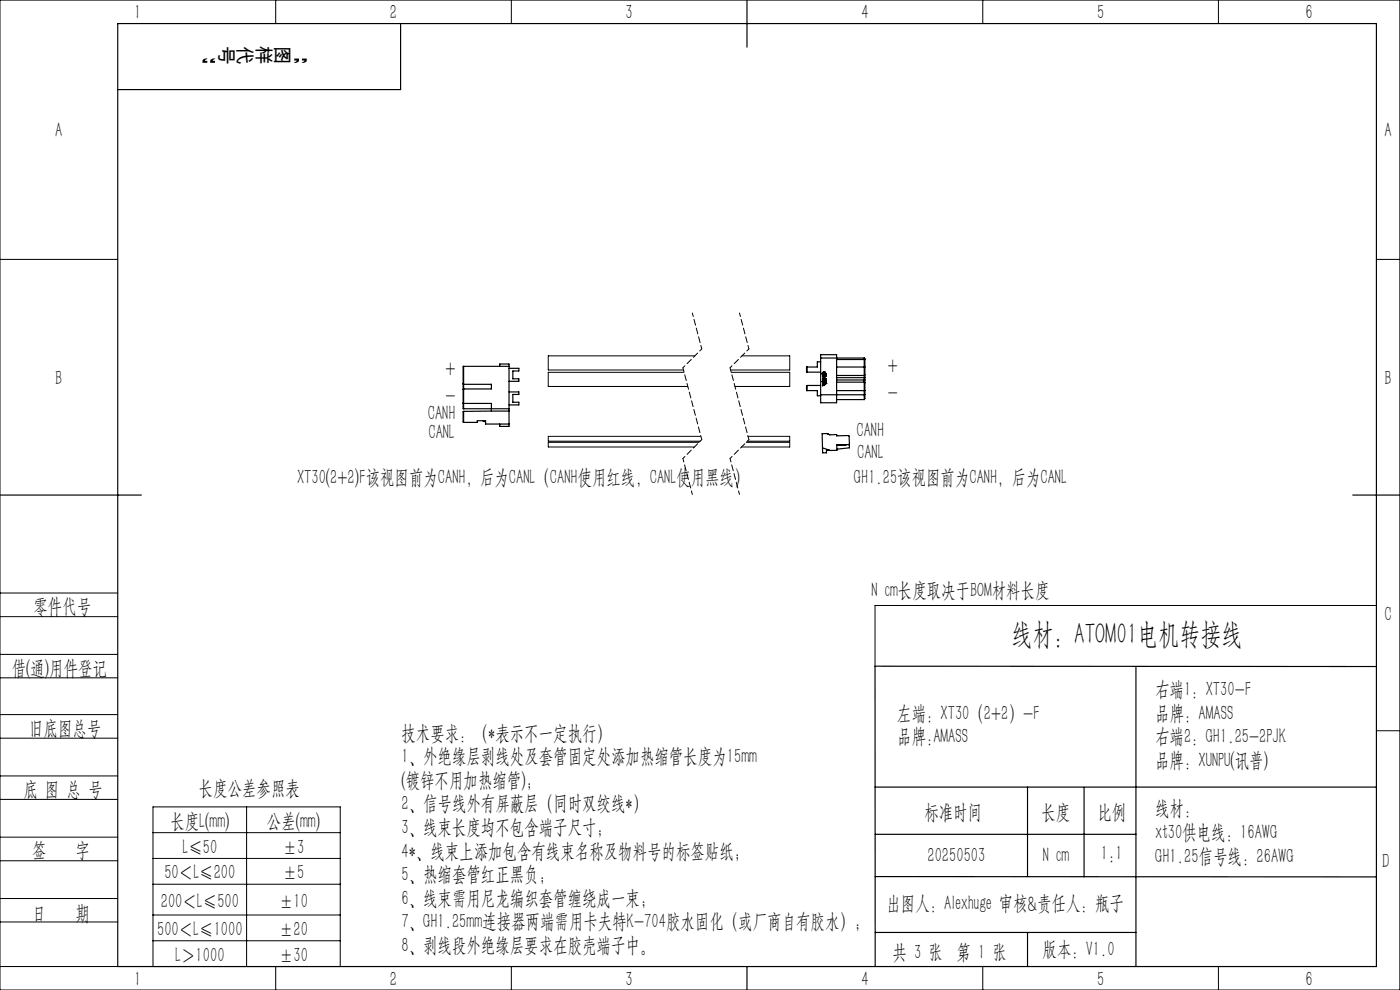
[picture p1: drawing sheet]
<svg xmlns="http://www.w3.org/2000/svg" width="297mm" height="210mm" viewBox="0 0 297 210" stroke-linecap="round" stroke-linejoin="round" font-family="sans-serif">
<g fill="none" stroke="#000" stroke-width=".21">
<path d="M0 0h297v210h-297zM58.5 0v5M108.5 0v5M208.5 0v5M258.5 0v5M0 55h25M292 55h5M145.1 79h-28.8v3h29.6M147.4 75.5h-31.1v3h28.7M155.1 79h12.4v3h-11.6M157.4 75.5h10.1v3h-12.5M148.3 93.8h-32v1h31"/>
<path d="M148.7 92.6h-32.4v1h32.3M158.3 93.8h9.2v1h-10.2M158.7 92.6h8.8v1h-8.9M0 138.8h25M0 125.8h25M0 130.8h25M292 128.4h-106.4v12.9M0 143.8h25M0 156.6h25M0 151.6h25M292 155h5M0 169.6h25"/>
<path d="M0 164.6h25M0 177.6h25M32.5 171.2h39.7v33.8h-39.7zM32.5 176.6h39.7M52.3 171.2v33.8M0 182.6h25M0 190.6h25M0 195.6h25M32.5 182.1h39.7M32.5 187.6h39.7M32.5 194.1h39.7M32.5 199.6h39.7"/>
<path d="M0 205h25M58.5 205v5M108.5 205v5M208.5 205v5M258.5 205v5"/>
</g>
<path d="M146.9 66.4l2 7.6M156.9 66.4l2 7.6M144.9 97.3l2 7.6M154.9 97.3l2 7.6" fill="none" stroke="#000" stroke-width=".21" stroke-dasharray="1.3 .6" stroke-dashoffset=".5"/>
<path d="M148.9 74l-4 4M158.9 74l-4 4M148.9 93.3l-4 4M158.9 93.3l-4 4" fill="none" stroke="#000" stroke-width=".21" stroke-dasharray="1.3 .6" stroke-dashoffset=".7"/>
<path d="M144.9 78l4 15.3M154.9 78l4 15.3" fill="none" stroke="#000" stroke-width=".21" stroke-dasharray="1.3 .6" stroke-dashoffset=".4"/>
<g fill="none" stroke="#000" stroke-width=".25">
<path d="M25 5h267v200h-267zM85 5v14h-60M158.5 0v10M98.4 77.7v9M98.4 77.7h9.6M106 77.7v-.5h2v13.2h-2v-.5M108 78.1h2.1v.6h-1.3v1.7h1.3v.5h-2.1M171.2 77.8v1.1M171.2 78.9h2.9M174.1 75.9v-.7h3.4v10.2h-3.4v-1.7M174.1 76.8h-.7v1h-2.3l.1 1.1M174.1 75.9h9.2"/>
<path d="M174.1 75.9v7.8M174.4 79.1a.42 .42 0 0 1 .5-.2 .42 .42 0 0 1 .4 .4v.2l-.1 .4a.31 .31 0 0 1-.5 .2 .31 .31 0 0 1-.1-.4l.1 .3a.48 .48 0 0 0 .4-.3 .48 .48 0 0 0-.1-.5l-.2-.2-.1 .1 .2 .6-.1 .1-.4-.4zM174.6 79.8h.1M177.5 76.3h6M177.5 77.8h6M177.5 79.6h5.8M183.3 75.9v3.7M183.3 75.9l.2 .4M183.3 79.6v1.5M183.5 77.8v1.7M183.5 79.5v.6M183.5 76.3v1.5"/>
<path d="M183.5 79.5l-.2 .1M98.2 85.5l6 .1v1.6M98.2 81.4l6 .1v1l-6 .1M98.4 87.3v2.3M98.4 87.3h.1M98.4 89.6h2.8v-.4h1.8v.7h5M98.4 86.7h9.6M102.4 89.2l.6 .2M104.2 87.2l-5.8 .1M104.2 87.2h3.8M108 83.1h2.1v.6h-1.3v1.6h1.3v.6h-2.1M171.2 81.8l-.1 1.1h2.3v1.1h.7"/>
<path d="M171.2 81.8v1.1M171.2 81.8h2.9M174.4 80.9l.3 .2-.1-.1M174.4 80.9h.1M174.4 92h1.1l.5 .2h1.5v.3l2.5-.1 .2 1.9-2.7 .1 .1 1.1-1.5 .1-1.6-.6zM174.4 80.9l.1 .1M174.5 95v1.1h.8v-.6h.7M174.5 80.6h.1M174.5 80.6l.1 .1M174.5 80.7v.1M174.5 81.4l.3 .1M174.5 81.4l.3-.1v.2"/>
<path d="M174.5 80.8h.1M174.5 81.6l.3 .1-.3 .1zM174.5 80.7h.1M174.5 80.5h.1M174.5 81.3h.1M174.6 80.7h.1M174.6 80.6h.1M174.6 80.8h.1M174.6 81h.1M174.6 81.4l.1 .1M174.6 80.4l.2 .1v-.1h-.3v.1M174.6 80.6l-.1 .1"/>
<path d="M174.6 80.6v.1M174.6 80.8h-.1M174.6 81.7h.2zM174.7 80.7v-.1v.1M174.7 80.7l-.1 .1M174.7 80.7v.1M174.7 80.8h.1M174.7 80.4h.1M174.7 81.2h.1M174.7 80.7h-.2M174.7 81.7h.1M174.7 80.9v.1"/>
<path d="M174.7 80.9l-.2 .1M174.8 81.4l-.1 .1M174.8 81.7h.1M174.8 81.2v.1v-.2h-.3v.2M175 80.6v.1zM175 81h.3l-.1 .2h-.2zM175 80.8h.3v.1h-.3zM175 80.4h.3l-.3 .1zM175 81.2v.1M175 81.4v.1M175 81.2l.3 .1M175 81.3h.1"/>
<path d="M175 81.1v.1M175 81h.2M175 81v.1M175 80.5l.3 .2zM175 81.4h.1M175 81.3v.1M175.1 80.8h.1M175.1 81.3h.1M175.2 81.3h.1M175.2 81.4h-.1M175.2 81.1l-.2 .1M175.2 81.3v.1"/>
<path d="M175.2 81v.1M175.3 81.3v.1M175.3 81.4l-.3 .1M177.5 81.1h5.8M177.5 82.9h6M177.5 84.8h5.8M177.5 80.6h6M177.5 80.1h6M179.5 94.3l-2 .1M179.9 94.3l.3 .1v.6l-2.6 .3M183.3 81.1v3.7M183.3 81.1l.2 .1"/>
<path d="M183.5 81.2v1.7M183.5 80.6v.6M183.5 83.7h-9.4M183.5 80.1v.5M183.5 82.9v1.7l-.2 .2M0 105h30M287 105h10M241 141.3v63.7M292 141.4l-106.4-.1 .1 63.7M185.6 167h106.4M185.7 177h55.3M218 167v18.9"/>
<path d="M230 167v19M185.7 197.8h55.3M185.7 185.9l106.3 .1M218 197.8v7.2M158.5 205v5"/>
<circle cx="174.6" cy="79.3" r=".08"/>
</g>
<text font-size="6.3" x="214.5" y="136.6">线材：ATOM01电机转接线</text>
<g font-size="4.4">
<text x="28.5" y="4.1">1</text>
<text x="82.7" y="4.1">2</text>
<text x="132.7" y="4.1">3</text>
<text x="182.7" y="4.1">4</text>
<text x="232.7" y="4.1">5</text>
<text x="277" y="4.1">6</text>
<text x="11.7" y="29.1">A</text>
<text x="293.7" y="29.1">A</text>
<text x="11.7" y="81.6">B</text>
<text x="94.5" y="79.5">+</text>
<text x="188.4" y="78.8">+</text>
<text x="293.7" y="81.6">B</text>
<text x="90.8" y="89">CANH</text>
<text x="94.5" y="85.3">-</text>
<text x="188.4" y="84.7">-</text>
<text x="90.9" y="93">CANL</text>
<text x="181.7" y="92.7">CANH</text>
<text x="181.8" y="97.4">CANL</text>
<text x="63" y="102.7">XT30(2+2)F该视图前为CANH，后为CANL（CANH使用红线，CANL使用黑线）</text>
<text x="181.2" y="102.7">GH1.25该视图前为CANH，后为CANL</text>
<text x="7.1" y="130.1">零件代号</text>
<text x="184.9" y="126.5">N cm长度取决于BOM材料长度</text>
<text x="293.7" y="131.6">C</text>
<text x="2.5" y="143.2">借(通)用件登记</text>
<text x="245.1" y="147.7">右端1：XT30-F</text>
<text x="6.2" y="155.8">旧底图总号</text>
<text x="190.4" y="152.7">左端：XT30（2+2）-F</text>
<text x="245.1" y="152.7">品牌: AMASS</text>
<text x="85.2" y="156.9">技术要求：（*表示不一定执行）</text>
<text x="85.2" y="161.9">1、外绝缘层剥线处及套管固定处添加热缩管长度为15mm</text>
<text x="190.4" y="157.7">品牌:AMASS</text>
<text x="245.1" y="157.7">右端2：GH1.25-2PJK</text>
<text x="85.2" y="166.9">(镀锌不用加热缩管)；</text>
<text x="245.1" y="162.7">品牌：XUNPU(讯普)</text>
<text x="5" y="168.9">底 图 总 号</text>
<text x="42.2" y="168.7">长度公差参照表</text>
<text x="85.2" y="171.9">2、信号线外有屏蔽层（同时双绞线*）</text>
<text x="196.1" y="173.8">标准时间</text>
<text x="221" y="173.8">长度</text>
<text x="232.8" y="173.8">比例</text>
<text x="245.1" y="173">线材：</text>
<text x="36.2" y="175.6">长度L(mm)</text>
<text x="56.6" y="175.6">公差(mm)</text>
<text x="85.2" y="176.9">3、线束长度均不包含端子尺寸；</text>
<text x="245.1" y="178">xt30供电线：16AWG</text>
<text x="6.8" y="181.9">签</text>
<text x="16" y="181.9">字</text>
<text x="38.7" y="181.1">L≤50</text>
<text x="60" y="181.1">±3</text>
<text x="85.2" y="181.9">4*、线束上添加包含有线束名称及物料号的标签贴纸；</text>
<text x="196.8" y="183">20250503</text>
<text x="221.2" y="182.8">N cm</text>
<text x="233.6" y="182.4">1:1</text>
<text x="245.1" y="183">GH1.25信号线：26AWG</text>
<text x="293.2" y="184.1">D</text>
<text x="34.9" y="186.5">50＜L≤200</text>
<text x="60" y="186.5">±5</text>
<text x="85.2" y="186.9">5、热缩套管红正黑负；</text>
<text x="85.2" y="191.9">6、线束需用尼龙编织套管缠绕成一束；</text>
<text x="6.8" y="195.2">日</text>
<text x="16" y="195.2">期</text>
<text x="34.1" y="192.5">200＜L≤500</text>
<text x="59.2" y="192.5">±10</text>
<text x="85.2" y="196.9">7、GH1.25mm连接器两端需用卡夫特K-704胶水固化（或厂商自有胶水）；</text>
<text x="188.1" y="192.9">出图人：Alexhuge 审核&amp;责任人：瓶子</text>
<text x="33.3" y="198.5">500＜L≤1000</text>
<text x="37.2" y="204">L＞1000</text>
<text x="59.2" y="198.5">±20</text>
<text x="59.2" y="204">±30</text>
<text x="85.2" y="201.9">8、剥线段外绝缘层要求在胶壳端子中。</text>
<text x="189.3" y="203.4">共 3 张 第 1 张</text>
<text x="221.2" y="202.8">版本：V1.0</text>
<text x="28.5" y="209.1">1</text>
<text x="82.7" y="209.1">2</text>
<text x="132.7" y="209.1">3</text>
<text x="182.7" y="209.1">4</text>
<text x="232.7" y="209.1">5</text>
<text x="277" y="209.1">6</text>
</g>
<g font-size="4.1">
<text x="46.1" y="10.4" transform="rotate(-180 46.1 10.4)">”</text>
<text x="46.6" y="9.8" transform="rotate(90 46.6 9.8)">号</text>
<text x="50.5" y="9.8" transform="rotate(90 50.5 9.8)">代</text>
<text x="54.5" y="9.8" transform="rotate(90 54.5 9.8)">样</text>
<text x="58.4" y="9.8" transform="rotate(90 58.4 9.8)">图</text>
<text x="65.5" y="10.4" transform="rotate(-180 65.5 10.4)">“</text>
</g>
</svg>
